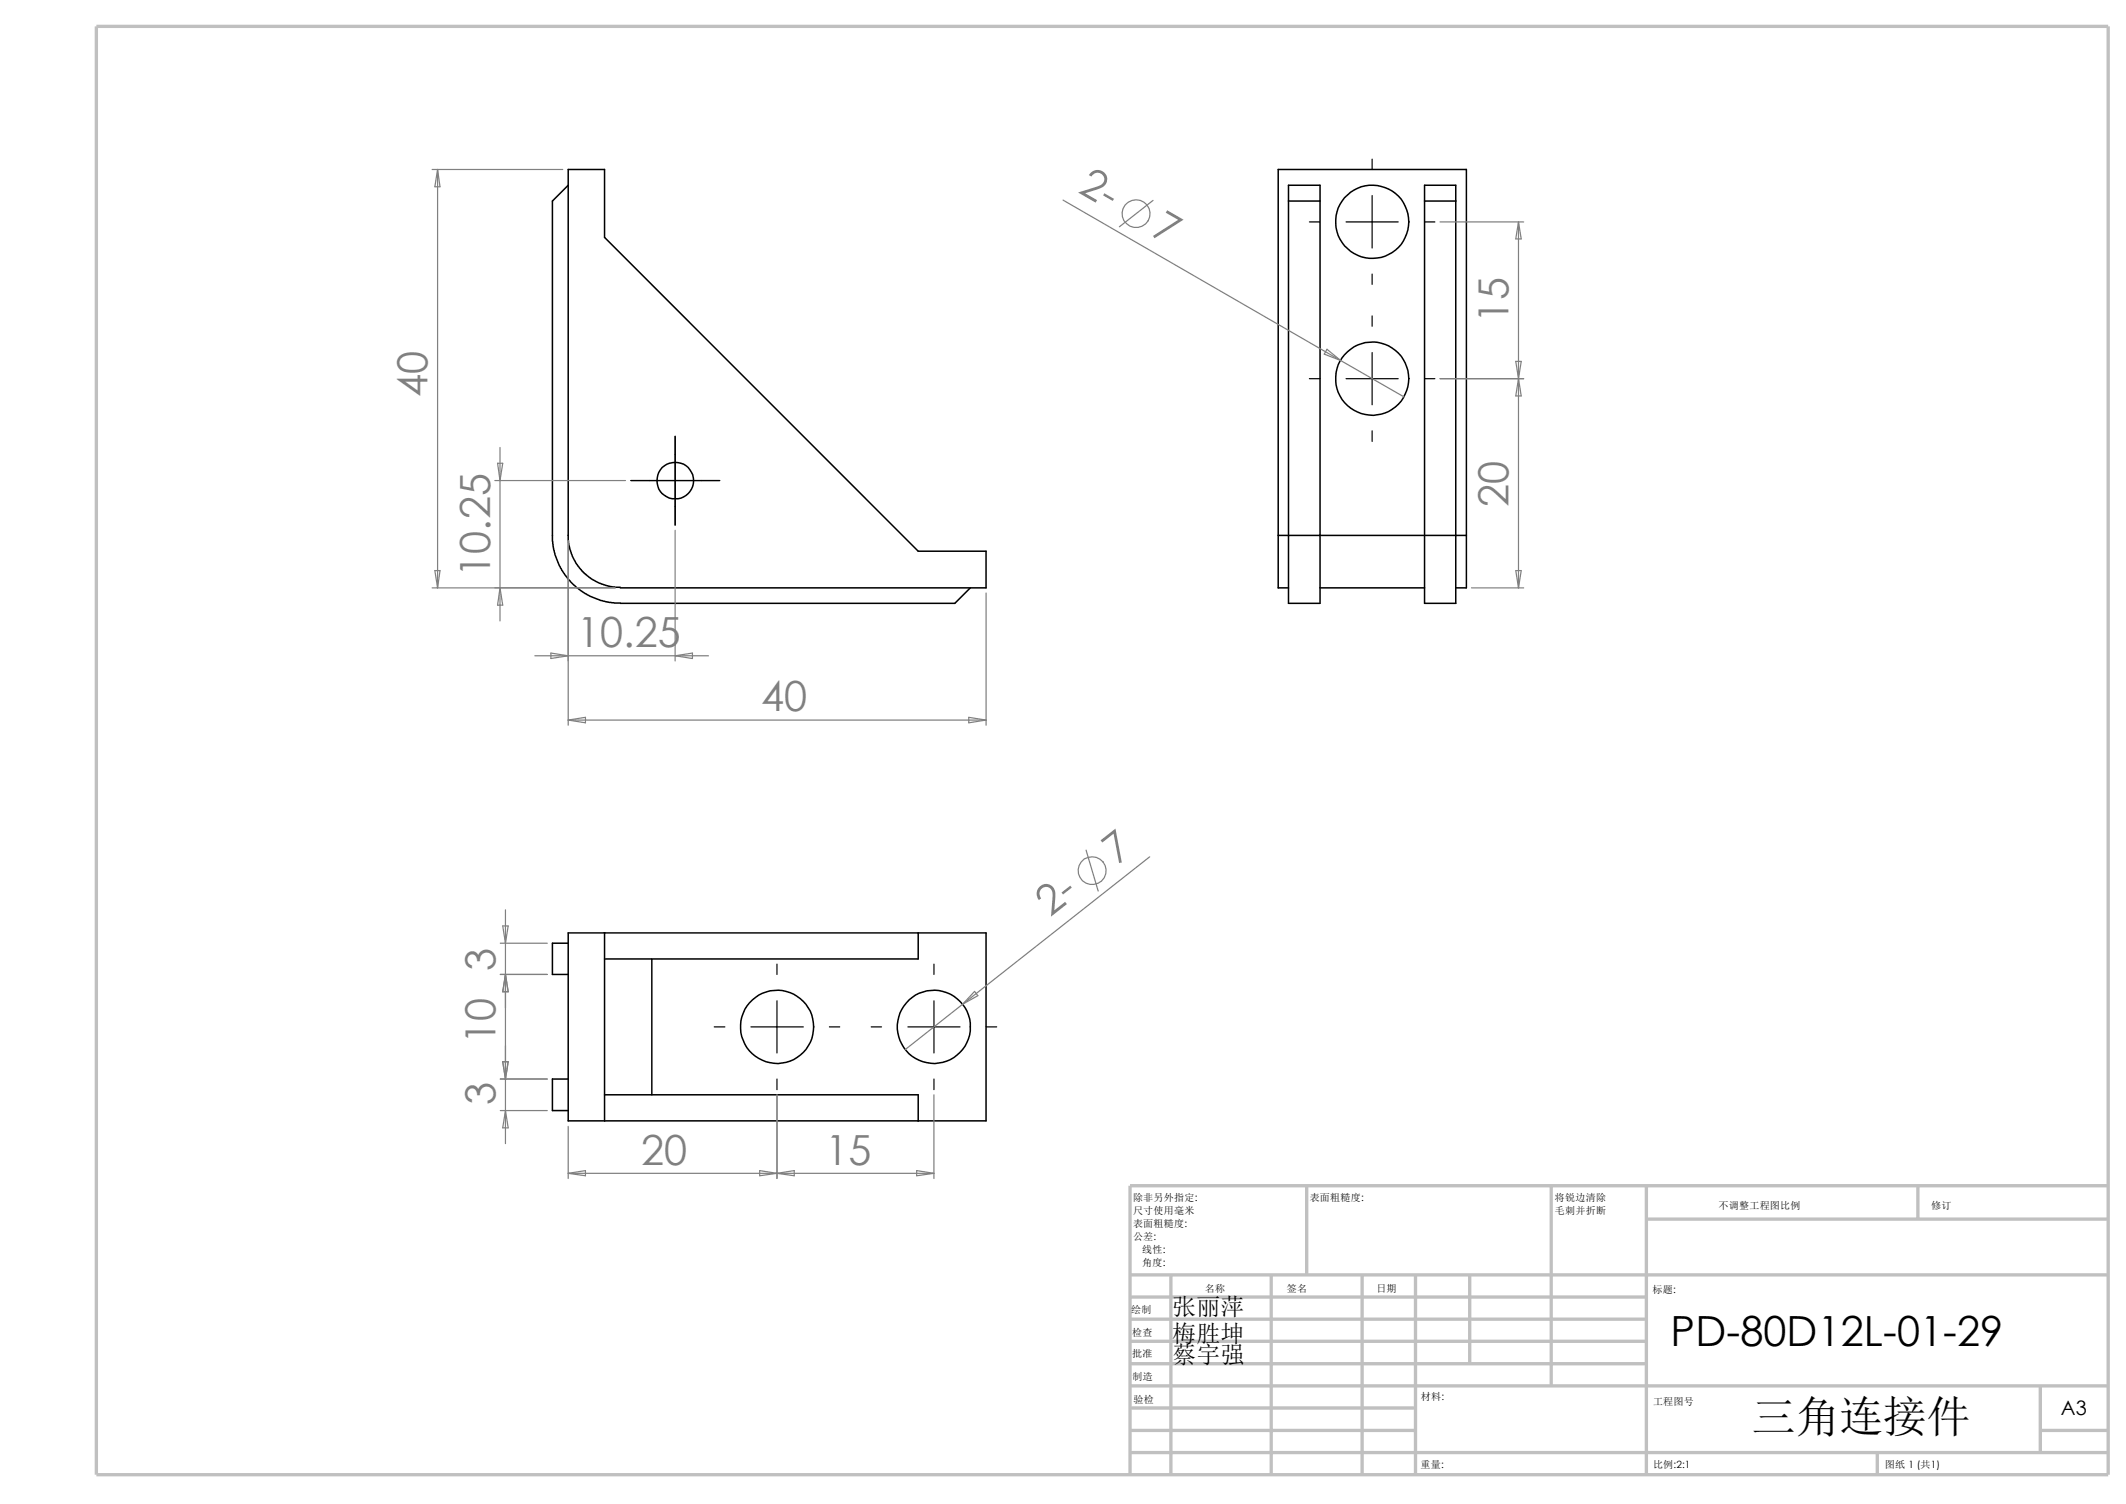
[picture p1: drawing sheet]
<svg xmlns="http://www.w3.org/2000/svg" width="297mm" height="210mm" viewBox="0 0 297 210" stroke-linecap="round" stroke-linejoin="round" font-family="sans-serif">
<g fill="none" stroke="#c0c0c0" stroke-width=".47">
<path d="M13.5 3.7h281v202.2h-281zM157.9 178h136.6M163.6 178v27.9M177.6 178v27.9M182.5 165.6v12.4M190.3 178v27.9M197.7 178v27.9M205.3 178v12.4M216.7 165.6v27.9M230 165.6v40.3M230 170.2h64.5M267.9 165.6v4.6"/>
<path d="M294.5 165.6h-136.6v40.3M157.9 190.4h72.1M157.9 187.3h72.1M157.9 184.2h72.1M157.9 181.1h72.1M157.9 199.7h39.8M157.9 196.6h39.8M157.9 193.5h136.6M285 199.7h9.5M285 193.5v9.3M157.9 202.8h136.6M262.3 202.8v3.1"/>
</g>
<g fill="none" stroke="#000" stroke-width=".21">
<path d="M79.4 25.9l-2.2 2.2v47.5l.3 1.8 .6 1.5 1.2 1.9 .9 .9 1.5 1.2 1.6 .7 1.6 .5 1.8 .1M180 25.9h4.4v58.3h-4.4zM180 28.1h4.4M199 25.9h4.4v58.3h-4.4zM199 28.1h4.4M178.6 74.8v7.3h1.4M178.6 74.8v-51.1h26.3v51.1M178.6 74.8h26.3M204.9 74.8v7.3h-1.5M86.7 82l-1.4-.1-1.5-.5-1.1-.5-1-.8-.9-1-.6-.9-.4-.9-.4-1.5v-52.1h5.1v9.4l43.8 43.9h9.5v5.1h-51.1M135.6 82.1l-2.2 2.1h-46.7M184.4 82.1h14.6"/>
<path d="M79.4 130.3h58.4v26.2h-58.4zM79.4 131.7h-2.2v4.4h2.2M84.5 130.3v26.2M91.1 133.9v19M128.3 130.3v3.6h-43.8M79.4 150.7h-2.2v4.4h2.2M84.5 152.9h43.8v3.6"/>
<circle cx="191.7" cy="31" r="5.1"/>
<circle cx="191.7" cy="52.9" r="5.1"/>
<circle cx="94.3" cy="67.1" r="2.56"/>
<circle cx="108.6" cy="143.4" r="5.1"/>
<circle cx="130.4" cy="143.4" r="5.1"/>
</g>
<g fill="none" stroke="#000" stroke-width=".17">
<path d="M182.9 31h1.5M188 31h7.3M191.7 22.2v1.5M191.7 27.3v7.3M191.7 38.3v1.4M199 31h1.4M182.9 52.9h1.5M188 52.9h7.3M191.7 44.1v1.5M191.7 49.2v7.3M199 52.9h1.4M88.1 67.1h12.4"/>
<path d="M94.3 60.9v12.4M191.7 60.2v1.4M108.5 134.6v1.5M108.5 139.7v7.3M130.5 134.6v1.5M130.5 139.7v7.3M99.8 143.4h1.5M104.9 143.4h7.3M108.5 150.7v1.4M115.9 143.4h1.4M121.7 143.4h1.4M126.8 143.4h7.3"/>
<path d="M130.5 150.7v1.4M137.8 143.4h1.4"/>
</g>
<g fill="none" stroke="#808080" stroke-width=".17">
<path d="M60.4 23.7h18.2M61.1 23.7v58.4M61.1 23.7l.4 2.4h-.8zM148.5 27.9l38.8 22.4M161.1 28l-4.7 3.7M201.2 31h11.7M212.1 31l.4 2.4h-.7zM212.1 31v51.1M185.4 48.8l1.9 1.5-2.3-.9zM187.3 50.3l8.8 5.1M201.2 52.9h11.7M211.8 50.5l.7 4.8h-.7l.7-4.8z"/>
<path d="M60.7 79.7h.8l-.4 2.4zM69.1 67.1h18.3M69.5 64.7h.7l-.4 2.4zM69.8 62.5v24.2M79.4 75.5v25.8M94.3 74v18.3M211.8 79.7h.7l-.4 2.4zM60.4 82.1h25.5M69.8 82.1l.4 2.4h-.7zM74.7 91.6h24.3M77 91.2l2.4 .4-2.4 .3zM94.3 91.6l2.4-.4v.7z"/>
<path d="M137.8 82.8v18.5M205.6 82.1h7.3M79.4 100.5h58.4M79.4 100.5l2.4-.3v.7zM135.3 100.2l2.5 .3-2.5 .4zM151.7 118.7l1.7 5.7M160.6 119.6l-26.1 20.6M69.9 136.1h6.6M69.9 131.7h6.6M70.2 129.3h.8l-.4 2.4zM70.6 127v32.7M70.6 136.1l.4 2.4h-.8z"/>
<path d="M136.1 138.4l.5 .6-2.1 1.2zM69.9 155.1h6.6M69.9 150.7h6.6M70.2 148.3h.8l-.4 2.4zM70.6 155.1l.4 2.4h-.8zM79.4 157.3v7.2M108.5 152.9v11.6M130.5 152.9v11.6M134.5 140.2l-8.1 6.4M79.4 163.8l2.4-.4v.8zM79.4 163.8h51.1M106.1 163.4l2.4 .4-2.4 .4z"/>
<path d="M108.5 163.8l2.5-.4v.8zM128.1 163.4l2.4 .4-2.4 .4z"/>
<circle cx="158.7" cy="29.8" r="1.95"/>
<circle cx="152.6" cy="121.6" r="1.95"/>
</g>
<text font-size="6.1" x="244.7" y="199.9">三角连接件</text>
<g font-size="5.8" fill="#808080">
<text x="150.5" y="26.8" transform="rotate(30 150.5 26.8)">2-</text>
<text x="160.6" y="32.8" transform="rotate(30 160.6 32.8)">7</text>
<text x="210.7" y="45.1" transform="rotate(-90 210.7 45.1)">15</text>
<text x="59.7" y="55.5" transform="rotate(-90 59.7 55.5)">40</text>
<text x="210.7" y="70.7" transform="rotate(-90 210.7 70.7)">20</text>
<text x="68.5" y="80.5" transform="rotate(-90 68.5 80.5)">10.25</text>
<text x="80.6" y="90.3">10.25</text>
<text x="106.3" y="99.3">40</text>
<text x="156" y="120.9" transform="rotate(-38 156 120.9)">7</text>
<text x="146.7" y="128.1" transform="rotate(-38 146.7 128.1)">2-</text>
<text x="69.2" y="135.5" transform="rotate(-90 69.2 135.5)">3</text>
<text x="69.2" y="145.8" transform="rotate(-90 69.2 145.8)">10</text>
<text x="69.2" y="154.3" transform="rotate(-90 69.2 154.3)">3</text>
<text x="89.6" y="162.6">20</text>
<text x="115.3" y="162.6">15</text>
</g>
<text font-size="5.8" x="233.4" y="187.9">PD-80D12L-01-29</text>
<g font-size="3.3">
<text x="163.7" y="183.6">张丽萍</text>
<text x="163.7" y="187.4">梅胜坤</text>
<text x="163.7" y="190.3">蔡宇强</text>
</g>
<text font-size="2.8" x="287.9" y="197.6">A3</text>
<g font-size="1.4">
<text x="158.3" y="167.7">除非另外指定:</text>
<text x="183" y="167.7">表面粗糙度:</text>
<text x="217.2" y="167.6">将锐边清除</text>
<text x="158.3" y="169.5">尺寸使用毫米</text>
<text x="158.3" y="171.4">表面粗糙度:</text>
<text x="158.3" y="173.2">公差:</text>
<text x="217.2" y="169.5">毛刺并折断</text>
<text x="240.1" y="168.7">不调整工程图比例</text>
<text x="269.8" y="168.9">修订</text>
<text x="159.6" y="176.8">角度:</text>
<text x="159.6" y="175">线性:</text>
<text x="158" y="183.4">绘制</text>
<text x="168.3" y="180.4">名称</text>
<text x="179.8" y="180.4">签名</text>
<text x="192.3" y="180.4">日期</text>
<text x="230.8" y="180.6">标题:</text>
<text x="158.2" y="189.5">批准</text>
<text x="158.2" y="186.5">检查</text>
<text x="158.2" y="192.7">制造</text>
<text x="158.4" y="195.9">验检</text>
<text x="198.5" y="195.4">材料:</text>
<text x="230.9" y="196.2">工程图号</text>
<text x="198.5" y="204.9">重量:</text>
<text x="230.9" y="204.9">比例:2:1</text>
<text x="263.3" y="204.9">图纸 1 (共1)</text>
</g>
</svg>
